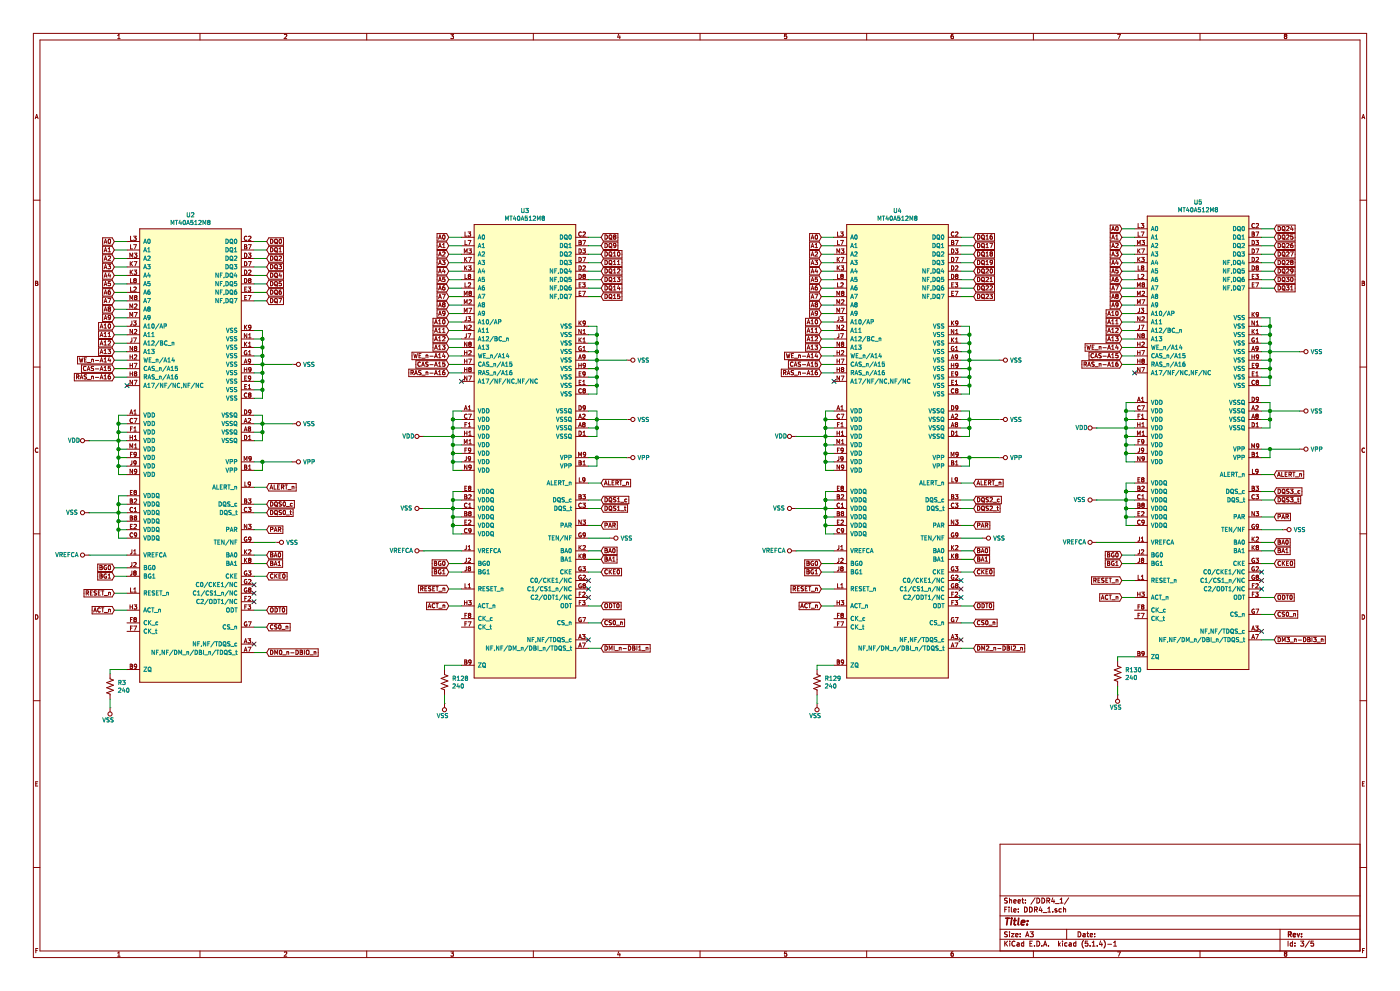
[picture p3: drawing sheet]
EESchema Schematic File Version 4
LIBS:DDR4_4Gb-cache
EELAYER 30 0
EELAYER END
$Descr A3 16535 11693
encoding utf-8
Sheet 3 5
Title ""
Date ""
Rev ""
Comp ""
Comment1 ""
Comment2 ""
Comment3 ""
Comment4 ""
$EndDescr
$Comp
L DDR4:MT40A512M8 U2
U 1 1
P 2250 5400
F 0 "U2" H 2250 8265 50  0000 C CNN
F 1 "MT40A512M8" H 2250 8174 50  0000 C CNN
F 2 "DDR4_4Gb:BGA-117_9x13_9.0x10.5mm" H 2600 2650 50  0001 C CNN
F 3 "" H 2600 2650 50  0001 C CNN
	1    2250 5400
	1    0    0    -1  
$EndComp
Wire Wire Line
	1300 7950 1300 7900
Wire Wire Line
	1300 7900 1500 7900
Wire Wire Line
	1300 8350 1300 8250
Text GLabel 1350 7000 0    50   Input ~ 0
RESET_n
Wire Wire Line
	1350 7000 1500 7000
Wire Wire Line
	1050 5200 1400 5200
Wire Wire Line
	1400 5200 1400 5100
Wire Wire Line
	1400 4900 1500 4900
Wire Wire Line
	1500 5600 1400 5600
Wire Wire Line
	1400 5600 1400 5500
Connection ~ 1400 5200
Wire Wire Line
	1500 5000 1400 5000
Connection ~ 1400 5000
Wire Wire Line
	1400 5000 1400 4900
Wire Wire Line
	1500 5100 1400 5100
Connection ~ 1400 5100
Wire Wire Line
	1400 5100 1400 5000
Wire Wire Line
	1500 5200 1400 5200
Wire Wire Line
	1500 5300 1400 5300
Connection ~ 1400 5300
Wire Wire Line
	1400 5300 1400 5200
Wire Wire Line
	1500 5400 1400 5400
Connection ~ 1400 5400
Wire Wire Line
	1400 5400 1400 5300
Wire Wire Line
	1500 5500 1400 5500
Connection ~ 1400 5500
Wire Wire Line
	1400 5500 1400 5400
Wire Wire Line
	1050 6050 1400 6050
Wire Wire Line
	1400 6050 1400 5950
Connection ~ 1400 6050
Wire Wire Line
	1500 5850 1400 5850
Wire Wire Line
	1500 5950 1400 5950
Connection ~ 1400 5950
Wire Wire Line
	1400 5950 1400 5850
Wire Wire Line
	1500 6050 1400 6050
Wire Wire Line
	1500 6150 1400 6150
Connection ~ 1400 6150
Wire Wire Line
	1400 6150 1400 6050
Wire Wire Line
	1500 6250 1400 6250
Connection ~ 1400 6250
Wire Wire Line
	1400 6250 1400 6150
Wire Wire Line
	1500 6350 1400 6350
Wire Wire Line
	1400 6350 1400 6250
Wire Wire Line
	3450 4300 3100 4300
Wire Wire Line
	3100 4200 3100 4100
Wire Wire Line
	3100 3900 3000 3900
Wire Wire Line
	3000 4600 3100 4600
Wire Wire Line
	3100 4600 3100 4500
Connection ~ 3100 4200
Wire Wire Line
	3000 4000 3100 4000
Connection ~ 3100 4000
Wire Wire Line
	3100 4000 3100 3900
Wire Wire Line
	3000 4100 3100 4100
Connection ~ 3100 4100
Wire Wire Line
	3100 4100 3100 4000
Wire Wire Line
	3000 4200 3100 4200
Wire Wire Line
	3000 4300 3100 4300
Connection ~ 3100 4300
Wire Wire Line
	3100 4300 3100 4200
Wire Wire Line
	3000 4400 3100 4400
Connection ~ 3100 4400
Wire Wire Line
	3000 4500 3100 4500
Connection ~ 3100 4500
Wire Wire Line
	3100 4500 3100 4400
Wire Wire Line
	3100 4700 3100 4600
Connection ~ 3100 4600
Wire Wire Line
	3000 4700 3100 4700
Wire Wire Line
	3000 4900 3100 4900
Wire Wire Line
	3100 4900 3100 5000
Wire Wire Line
	3100 5200 3000 5200
Wire Wire Line
	3000 5100 3100 5100
Connection ~ 3100 5100
Wire Wire Line
	3100 5100 3100 5200
Wire Wire Line
	3000 5000 3100 5000
Connection ~ 3100 5000
Wire Wire Line
	3100 5000 3100 5100
Wire Wire Line
	3450 5000 3100 5000
Text GLabel 3150 5750 2    50   Input ~ 0
ALERT_n
Wire Wire Line
	3150 5750 3000 5750
Text GLabel 3150 6250 2    50   Input ~ 0
PAR
Wire Wire Line
	3150 6250 3000 6250
Text GLabel 1350 7200 0    50   Input ~ 0
ACT_n
Wire Wire Line
	1350 7200 1500 7200
Wire Wire Line
	3000 5450 3100 5450
Wire Wire Line
	3000 5550 3100 5550
Wire Wire Line
	3100 5550 3100 5450
Connection ~ 3100 5450
NoConn ~ 1500 4550
Text GLabel 1350 2850 0    50   Input ~ 0
A0
Wire Wire Line
	1350 2850 1500 2850
Text GLabel 1350 2950 0    50   Input ~ 0
A1
Wire Wire Line
	1350 2950 1500 2950
Text GLabel 1350 3050 0    50   Input ~ 0
A2
Wire Wire Line
	1350 3050 1500 3050
Text GLabel 1350 3150 0    50   Input ~ 0
A3
Wire Wire Line
	1350 3150 1500 3150
Text GLabel 1350 3250 0    50   Input ~ 0
A4
Wire Wire Line
	1350 3250 1500 3250
Text GLabel 1350 3350 0    50   Input ~ 0
A5
Wire Wire Line
	1350 3350 1500 3350
Text GLabel 1350 3450 0    50   Input ~ 0
A6
Wire Wire Line
	1350 3450 1500 3450
Text GLabel 1350 3550 0    50   Input ~ 0
A7
Wire Wire Line
	1350 3550 1500 3550
Text GLabel 1350 3650 0    50   Input ~ 0
A8
Wire Wire Line
	1350 3650 1500 3650
Text GLabel 1350 3750 0    50   Input ~ 0
A9
Wire Wire Line
	1350 3750 1500 3750
Text GLabel 1350 3850 0    50   Input ~ 0
A10
Wire Wire Line
	1350 3850 1500 3850
Text GLabel 1350 3950 0    50   Input ~ 0
A11
Wire Wire Line
	1350 3950 1500 3950
Text GLabel 1350 4050 0    50   Input ~ 0
A12
Wire Wire Line
	1350 4050 1500 4050
Text GLabel 1350 4150 0    50   Input ~ 0
A13
Wire Wire Line
	1350 4150 1500 4150
Text GLabel 1350 4250 0    50   Input ~ 0
WE_n-A14
Wire Wire Line
	1350 4250 1500 4250
Text GLabel 1350 4350 0    50   Input ~ 0
CAS-A15
Wire Wire Line
	1350 4350 1500 4350
Text GLabel 1350 4450 0    50   Input ~ 0
RAS_n-A16
Wire Wire Line
	1350 4450 1500 4450
Text GLabel 1350 6700 0    50   Input ~ 0
BG0
Wire Wire Line
	1350 6700 1500 6700
Text GLabel 1350 6800 0    50   Input ~ 0
BG1
Wire Wire Line
	1350 6800 1500 6800
Text GLabel 3150 6550 2    50   Input ~ 0
BA0
Wire Wire Line
	3150 6550 3000 6550
Text GLabel 3150 6650 2    50   Input ~ 0
BA1
Wire Wire Line
	3150 6650 3000 6650
Text GLabel 3150 6800 2    50   Input ~ 0
CKE0
Wire Wire Line
	3150 6800 3000 6800
NoConn ~ 3000 6900
NoConn ~ 3000 7000
NoConn ~ 3000 7100
Text GLabel 3150 7200 2    50   Input ~ 0
ODT0
Wire Wire Line
	3150 7200 3000 7200
Text GLabel 3150 7400 2    50   Input ~ 0
CS0_n
Wire Wire Line
	3150 7400 3000 7400
NoConn ~ 3000 7600
Text GLabel 3150 3150 2    50   Input ~ 0
DQ3
Text GLabel 3150 3550 2    50   Input ~ 0
DQ7
Text GLabel 3150 2950 2    50   Input ~ 0
DQ1
Text GLabel 3150 3350 2    50   Input ~ 0
DQ5
Text GLabel 3150 3050 2    50   Input ~ 0
DQ2
Text GLabel 3150 3450 2    50   Input ~ 0
DQ6
Text GLabel 3150 2850 2    50   Input ~ 0
DQ0
Text GLabel 3150 3250 2    50   Input ~ 0
DQ4
Wire Wire Line
	3150 2850 3000 2850
Wire Wire Line
	3150 2950 3000 2950
Wire Wire Line
	3000 3050 3150 3050
Wire Wire Line
	3150 3150 3000 3150
Wire Wire Line
	3000 3250 3150 3250
Wire Wire Line
	3000 3350 3150 3350
Wire Wire Line
	3000 3450 3150 3450
Wire Wire Line
	3150 3550 3000 3550
Wire Wire Line
	3250 6400 3000 6400
Wire Wire Line
	3100 4300 3100 4400
Text GLabel 3150 5950 2    50   Input ~ 0
DQS0_c
Wire Wire Line
	3000 5950 3150 5950
Wire Wire Line
	3000 6050 3150 6050
Text GLabel 3150 6050 2    50   Input ~ 0
DQS0_t
Wire Wire Line
	3000 7700 3150 7700
$Comp
L DDR4:R R3
U 1 1
P 1300 8100
F 0 "R3" V 1254 8188 50  0000 L CNN
F 1 "240" V 1345 8188 50  0000 L CNN
F 2 "" H 1300 8000 50  0001 C CNN
F 3 "" H 1300 8000 50  0001 C CNN
	1    1300 8100
	0    1    1    0   
$EndComp
$Comp
L DDR4:VSS #U0109
U 1 1
P 3450 4300
F 0 "#U0109" H 3450 4100 50  0001 C CNN
F 1 "VSS" V 3450 4428 50  0000 L CNN
F 2 "" H 3450 4100 50  0001 C CNN
F 3 "" H 3450 4100 50  0001 C CNN
	1    3450 4300
	0    1    1    0   
$EndComp
$Comp
L DDR4:VSS #U0110
U 1 1
P 3450 5000
F 0 "#U0110" H 3450 4800 50  0001 C CNN
F 1 "VSS" V 3450 5128 50  0000 L CNN
F 2 "" H 3450 4800 50  0001 C CNN
F 3 "" H 3450 4800 50  0001 C CNN
	1    3450 5000
	0    1    1    0   
$EndComp
$Comp
L DDR4:VSS #U0111
U 1 1
P 1300 8350
F 0 "#U0111" H 1300 8150 50  0001 C CNN
F 1 "VSS" H 1250 8500 50  0000 L CNN
F 2 "" H 1300 8150 50  0001 C CNN
F 3 "" H 1300 8150 50  0001 C CNN
	1    1300 8350
	-1   0    0    1   
$EndComp
$Comp
L DDR4:VDD #U0112
U 1 1
P 1050 5200
F 0 "#U0112" H 1050 5050 50  0001 C CNN
F 1 "VDD" V 1050 5450 50  0000 R CNN
F 2 "" H 1050 5050 50  0001 C CNN
F 3 "" H 1050 5050 50  0001 C CNN
	1    1050 5200
	0    -1   -1   0   
$EndComp
$Comp
L DDR4:VSS #U0113
U 1 1
P 1050 6050
F 0 "#U0113" H 1050 5850 50  0001 C CNN
F 1 "VSS" V 1050 6178 50  0000 L CNN
F 2 "" H 1050 5850 50  0001 C CNN
F 3 "" H 1050 5850 50  0001 C CNN
	1    1050 6050
	0    -1   -1   0   
$EndComp
$Comp
L DDR4:VREFCA #U0114
U 1 1
P 1050 6550
F 0 "#U0114" H 1050 6350 50  0001 C CNN
F 1 "VREFCA" V 1050 6950 50  0000 R CNN
F 2 "" H 1050 6350 50  0001 C CNN
F 3 "" H 1050 6350 50  0001 C CNN
	1    1050 6550
	0    -1   -1   0   
$EndComp
Wire Wire Line
	1050 6550 1500 6550
$Comp
L DDR4:VPP #U0115
U 1 1
P 3450 5450
F 0 "#U0115" H 3450 5250 50  0001 C CNN
F 1 "VPP" V 3450 5578 50  0000 L CNN
F 2 "" H 3450 5250 50  0001 C CNN
F 3 "" H 3450 5250 50  0001 C CNN
	1    3450 5450
	0    1    1    0   
$EndComp
Wire Wire Line
	3100 5450 3450 5450
$Comp
L DDR4:VSS #PWR0101
U 1 1
P 3250 6400
F 0 "#PWR0101" H 3050 6250 50  0001 C CNN
F 1 "VSS" V 3250 6528 50  0000 L CNN
F 2 "" H 3250 6400 50  0001 C CNN
F 3 "" H 3250 6400 50  0001 C CNN
	1    3250 6400
	0    1    1    0   
$EndComp
$Comp
L DDR4:MT40A512M8 U3
U 1 1
P 6200 5350
F 0 "U3" H 6200 8215 50  0000 C CNN
F 1 "MT40A512M8" H 6200 8124 50  0000 C CNN
F 2 "DDR4_4Gb:BGA-117_9x13_9.0x10.5mm" H 6550 2600 50  0001 C CNN
F 3 "" H 6550 2600 50  0001 C CNN
	1    6200 5350
	1    0    0    -1  
$EndComp
Wire Wire Line
	5250 7900 5250 7850
Wire Wire Line
	5250 7850 5450 7850
Wire Wire Line
	5250 8300 5250 8200
Text GLabel 5300 6950 0    50   Input ~ 0
RESET_n
Wire Wire Line
	5300 6950 5450 6950
Wire Wire Line
	5000 5150 5350 5150
Wire Wire Line
	5350 5150 5350 5050
Wire Wire Line
	5350 4850 5450 4850
Wire Wire Line
	5450 5550 5350 5550
Wire Wire Line
	5350 5550 5350 5450
Connection ~ 5350 5150
Wire Wire Line
	5450 4950 5350 4950
Connection ~ 5350 4950
Wire Wire Line
	5350 4950 5350 4850
Wire Wire Line
	5450 5050 5350 5050
Connection ~ 5350 5050
Wire Wire Line
	5350 5050 5350 4950
Wire Wire Line
	5450 5150 5350 5150
Wire Wire Line
	5450 5250 5350 5250
Connection ~ 5350 5250
Wire Wire Line
	5350 5250 5350 5150
Wire Wire Line
	5450 5350 5350 5350
Connection ~ 5350 5350
Wire Wire Line
	5350 5350 5350 5250
Wire Wire Line
	5450 5450 5350 5450
Connection ~ 5350 5450
Wire Wire Line
	5350 5450 5350 5350
Wire Wire Line
	5000 6000 5350 6000
Wire Wire Line
	5350 6000 5350 5900
Connection ~ 5350 6000
Wire Wire Line
	5450 5800 5350 5800
Wire Wire Line
	5450 5900 5350 5900
Connection ~ 5350 5900
Wire Wire Line
	5350 5900 5350 5800
Wire Wire Line
	5450 6000 5350 6000
Wire Wire Line
	5450 6100 5350 6100
Connection ~ 5350 6100
Wire Wire Line
	5350 6100 5350 6000
Wire Wire Line
	5450 6200 5350 6200
Connection ~ 5350 6200
Wire Wire Line
	5350 6200 5350 6100
Wire Wire Line
	5450 6300 5350 6300
Wire Wire Line
	5350 6300 5350 6200
Wire Wire Line
	7400 4250 7050 4250
Wire Wire Line
	7050 4150 7050 4050
Wire Wire Line
	7050 3850 6950 3850
Wire Wire Line
	6950 4550 7050 4550
Wire Wire Line
	7050 4550 7050 4450
Connection ~ 7050 4150
Wire Wire Line
	6950 3950 7050 3950
Connection ~ 7050 3950
Wire Wire Line
	7050 3950 7050 3850
Wire Wire Line
	6950 4050 7050 4050
Connection ~ 7050 4050
Wire Wire Line
	7050 4050 7050 3950
Wire Wire Line
	6950 4150 7050 4150
Wire Wire Line
	6950 4250 7050 4250
Connection ~ 7050 4250
Wire Wire Line
	7050 4250 7050 4150
Wire Wire Line
	6950 4350 7050 4350
Connection ~ 7050 4350
Wire Wire Line
	6950 4450 7050 4450
Connection ~ 7050 4450
Wire Wire Line
	7050 4450 7050 4350
Wire Wire Line
	7050 4650 7050 4550
Connection ~ 7050 4550
Wire Wire Line
	6950 4650 7050 4650
Wire Wire Line
	6950 4850 7050 4850
Wire Wire Line
	7050 4850 7050 4950
Wire Wire Line
	7050 5150 6950 5150
Wire Wire Line
	6950 5050 7050 5050
Connection ~ 7050 5050
Wire Wire Line
	7050 5050 7050 5150
Wire Wire Line
	6950 4950 7050 4950
Connection ~ 7050 4950
Wire Wire Line
	7050 4950 7050 5050
Wire Wire Line
	7400 4950 7050 4950
Text GLabel 7100 5700 2    50   Input ~ 0
ALERT_n
Wire Wire Line
	7100 5700 6950 5700
Text GLabel 7100 6200 2    50   Input ~ 0
PAR
Wire Wire Line
	7100 6200 6950 6200
Text GLabel 5300 7150 0    50   Input ~ 0
ACT_n
Wire Wire Line
	5300 7150 5450 7150
Wire Wire Line
	6950 5400 7050 5400
Wire Wire Line
	6950 5500 7050 5500
Wire Wire Line
	7050 5500 7050 5400
Connection ~ 7050 5400
NoConn ~ 5450 4500
Text GLabel 5300 2800 0    50   Input ~ 0
A0
Wire Wire Line
	5300 2800 5450 2800
Text GLabel 5300 2900 0    50   Input ~ 0
A1
Wire Wire Line
	5300 2900 5450 2900
Text GLabel 5300 3000 0    50   Input ~ 0
A2
Wire Wire Line
	5300 3000 5450 3000
Text GLabel 5300 3100 0    50   Input ~ 0
A3
Wire Wire Line
	5300 3100 5450 3100
Text GLabel 5300 3200 0    50   Input ~ 0
A4
Wire Wire Line
	5300 3200 5450 3200
Text GLabel 5300 3300 0    50   Input ~ 0
A5
Wire Wire Line
	5300 3300 5450 3300
Text GLabel 5300 3400 0    50   Input ~ 0
A6
Wire Wire Line
	5300 3400 5450 3400
Text GLabel 5300 3500 0    50   Input ~ 0
A7
Wire Wire Line
	5300 3500 5450 3500
Text GLabel 5300 3600 0    50   Input ~ 0
A8
Wire Wire Line
	5300 3600 5450 3600
Text GLabel 5300 3700 0    50   Input ~ 0
A9
Wire Wire Line
	5300 3700 5450 3700
Text GLabel 5300 3800 0    50   Input ~ 0
A10
Wire Wire Line
	5300 3800 5450 3800
Text GLabel 5300 3900 0    50   Input ~ 0
A11
Wire Wire Line
	5300 3900 5450 3900
Text GLabel 5300 4000 0    50   Input ~ 0
A12
Wire Wire Line
	5300 4000 5450 4000
Text GLabel 5300 4100 0    50   Input ~ 0
A13
Wire Wire Line
	5300 4100 5450 4100
Text GLabel 5300 4200 0    50   Input ~ 0
WE_n-A14
Wire Wire Line
	5300 4200 5450 4200
Text GLabel 5300 4300 0    50   Input ~ 0
CAS-A15
Wire Wire Line
	5300 4300 5450 4300
Text GLabel 5300 4400 0    50   Input ~ 0
RAS_n-A16
Wire Wire Line
	5300 4400 5450 4400
Text GLabel 5300 6650 0    50   Input ~ 0
BG0
Wire Wire Line
	5300 6650 5450 6650
Text GLabel 5300 6750 0    50   Input ~ 0
BG1
Wire Wire Line
	5300 6750 5450 6750
Text GLabel 7100 6500 2    50   Input ~ 0
BA0
Wire Wire Line
	7100 6500 6950 6500
Text GLabel 7100 6600 2    50   Input ~ 0
BA1
Wire Wire Line
	7100 6600 6950 6600
Text GLabel 7100 6750 2    50   Input ~ 0
CKE0
Wire Wire Line
	7100 6750 6950 6750
NoConn ~ 6950 6850
NoConn ~ 6950 6950
NoConn ~ 6950 7050
Text GLabel 7100 7150 2    50   Input ~ 0
ODT0
Wire Wire Line
	7100 7150 6950 7150
Text GLabel 7100 7350 2    50   Input ~ 0
CS0_n
Wire Wire Line
	7100 7350 6950 7350
NoConn ~ 6950 7550
Wire Wire Line
	7100 2800 6950 2800
Wire Wire Line
	7100 2900 6950 2900
Wire Wire Line
	6950 3000 7100 3000
Wire Wire Line
	7100 3100 6950 3100
Wire Wire Line
	6950 3200 7100 3200
Wire Wire Line
	6950 3300 7100 3300
Wire Wire Line
	6950 3400 7100 3400
Wire Wire Line
	7100 3500 6950 3500
Wire Wire Line
	7200 6350 6950 6350
Wire Wire Line
	7050 4250 7050 4350
Wire Wire Line
	6950 5900 7100 5900
Wire Wire Line
	6950 6000 7100 6000
Wire Wire Line
	6950 7650 7100 7650
$Comp
L DDR4:R R128
U 1 1
P 5250 8050
F 0 "R128" V 5204 8138 50  0000 L CNN
F 1 "240" V 5295 8138 50  0000 L CNN
F 2 "" H 5250 7950 50  0001 C CNN
F 3 "" H 5250 7950 50  0001 C CNN
	1    5250 8050
	0    1    1    0   
$EndComp
$Comp
L DDR4:VSS #U0116
U 1 1
P 7400 4250
F 0 "#U0116" H 7400 4050 50  0001 C CNN
F 1 "VSS" V 7400 4378 50  0000 L CNN
F 2 "" H 7400 4050 50  0001 C CNN
F 3 "" H 7400 4050 50  0001 C CNN
	1    7400 4250
	0    1    1    0   
$EndComp
$Comp
L DDR4:VSS #U0117
U 1 1
P 7400 4950
F 0 "#U0117" H 7400 4750 50  0001 C CNN
F 1 "VSS" V 7400 5078 50  0000 L CNN
F 2 "" H 7400 4750 50  0001 C CNN
F 3 "" H 7400 4750 50  0001 C CNN
	1    7400 4950
	0    1    1    0   
$EndComp
$Comp
L DDR4:VSS #U0118
U 1 1
P 5250 8300
F 0 "#U0118" H 5250 8100 50  0001 C CNN
F 1 "VSS" H 5200 8450 50  0000 L CNN
F 2 "" H 5250 8100 50  0001 C CNN
F 3 "" H 5250 8100 50  0001 C CNN
	1    5250 8300
	-1   0    0    1   
$EndComp
$Comp
L DDR4:VDD #U0119
U 1 1
P 5000 5150
F 0 "#U0119" H 5000 5000 50  0001 C CNN
F 1 "VDD" V 5000 5400 50  0000 R CNN
F 2 "" H 5000 5000 50  0001 C CNN
F 3 "" H 5000 5000 50  0001 C CNN
	1    5000 5150
	0    -1   -1   0   
$EndComp
$Comp
L DDR4:VSS #U0120
U 1 1
P 5000 6000
F 0 "#U0120" H 5000 5800 50  0001 C CNN
F 1 "VSS" V 5000 6128 50  0000 L CNN
F 2 "" H 5000 5800 50  0001 C CNN
F 3 "" H 5000 5800 50  0001 C CNN
	1    5000 6000
	0    -1   -1   0   
$EndComp
$Comp
L DDR4:VREFCA #U0121
U 1 1
P 5000 6500
F 0 "#U0121" H 5000 6300 50  0001 C CNN
F 1 "VREFCA" V 5000 6900 50  0000 R CNN
F 2 "" H 5000 6300 50  0001 C CNN
F 3 "" H 5000 6300 50  0001 C CNN
	1    5000 6500
	0    -1   -1   0   
$EndComp
Wire Wire Line
	5000 6500 5450 6500
$Comp
L DDR4:VPP #U0122
U 1 1
P 7400 5400
F 0 "#U0122" H 7400 5200 50  0001 C CNN
F 1 "VPP" V 7400 5528 50  0000 L CNN
F 2 "" H 7400 5200 50  0001 C CNN
F 3 "" H 7400 5200 50  0001 C CNN
	1    7400 5400
	0    1    1    0   
$EndComp
Wire Wire Line
	7050 5400 7400 5400
$Comp
L DDR4:VSS #PWR0105
U 1 1
P 7200 6350
F 0 "#PWR0105" H 7000 6200 50  0001 C CNN
F 1 "VSS" V 7200 6478 50  0000 L CNN
F 2 "" H 7200 6350 50  0001 C CNN
F 3 "" H 7200 6350 50  0001 C CNN
	1    7200 6350
	0    1    1    0   
$EndComp
Text GLabel 7100 3100 2    50   Input ~ 0
DQ11
Text GLabel 7100 3500 2    50   Input ~ 0
DQ15
Text GLabel 7100 2900 2    50   Input ~ 0
DQ9
Text GLabel 7100 3300 2    50   Input ~ 0
DQ13
Text GLabel 7100 3000 2    50   Input ~ 0
DQ10
Text GLabel 7100 3400 2    50   Input ~ 0
DQ14
Text GLabel 7100 2800 2    50   Input ~ 0
DQ8
Text GLabel 7100 3200 2    50   Input ~ 0
DQ12
Text GLabel 7100 6000 2    50   Input ~ 0
DQS1_t
Text GLabel 7100 5900 2    50   Input ~ 0
DQS1_c
Text GLabel 3150 7700 2    50   Input ~ 0
DM0_n-DBIO_n
Text GLabel 7100 7650 2    50   Input ~ 0
DMI_n-DBI1_n
$Comp
L DDR4:MT40A512M8 U4
U 1 1
P 10600 5350
F 0 "U4" H 10600 8215 50  0000 C CNN
F 1 "MT40A512M8" H 10600 8124 50  0000 C CNN
F 2 "DDR4_4Gb:BGA-117_9x13_9.0x10.5mm" H 10950 2600 50  0001 C CNN
F 3 "" H 10950 2600 50  0001 C CNN
	1    10600 5350
	1    0    0    -1  
$EndComp
Wire Wire Line
	9650 7900 9650 7850
Wire Wire Line
	9650 7850 9850 7850
Wire Wire Line
	9650 8300 9650 8200
Text GLabel 9700 6950 0    50   Input ~ 0
RESET_n
Wire Wire Line
	9700 6950 9850 6950
Wire Wire Line
	9400 5150 9750 5150
Wire Wire Line
	9750 5150 9750 5050
Wire Wire Line
	9750 4850 9850 4850
Wire Wire Line
	9850 5550 9750 5550
Wire Wire Line
	9750 5550 9750 5450
Connection ~ 9750 5150
Wire Wire Line
	9850 4950 9750 4950
Connection ~ 9750 4950
Wire Wire Line
	9750 4950 9750 4850
Wire Wire Line
	9850 5050 9750 5050
Connection ~ 9750 5050
Wire Wire Line
	9750 5050 9750 4950
Wire Wire Line
	9850 5150 9750 5150
Wire Wire Line
	9850 5250 9750 5250
Connection ~ 9750 5250
Wire Wire Line
	9750 5250 9750 5150
Wire Wire Line
	9850 5350 9750 5350
Connection ~ 9750 5350
Wire Wire Line
	9750 5350 9750 5250
Wire Wire Line
	9850 5450 9750 5450
Connection ~ 9750 5450
Wire Wire Line
	9750 5450 9750 5350
Wire Wire Line
	9400 6000 9750 6000
Wire Wire Line
	9750 6000 9750 5900
Connection ~ 9750 6000
Wire Wire Line
	9850 5800 9750 5800
Wire Wire Line
	9850 5900 9750 5900
Connection ~ 9750 5900
Wire Wire Line
	9750 5900 9750 5800
Wire Wire Line
	9850 6000 9750 6000
Wire Wire Line
	9850 6100 9750 6100
Connection ~ 9750 6100
Wire Wire Line
	9750 6100 9750 6000
Wire Wire Line
	9850 6200 9750 6200
Connection ~ 9750 6200
Wire Wire Line
	9750 6200 9750 6100
Wire Wire Line
	9850 6300 9750 6300
Wire Wire Line
	9750 6300 9750 6200
Wire Wire Line
	11800 4250 11450 4250
Wire Wire Line
	11450 4150 11450 4050
Wire Wire Line
	11450 3850 11350 3850
Wire Wire Line
	11350 4550 11450 4550
Wire Wire Line
	11450 4550 11450 4450
Connection ~ 11450 4150
Wire Wire Line
	11350 3950 11450 3950
Connection ~ 11450 3950
Wire Wire Line
	11450 3950 11450 3850
Wire Wire Line
	11350 4050 11450 4050
Connection ~ 11450 4050
Wire Wire Line
	11450 4050 11450 3950
Wire Wire Line
	11350 4150 11450 4150
Wire Wire Line
	11350 4250 11450 4250
Connection ~ 11450 4250
Wire Wire Line
	11450 4250 11450 4150
Wire Wire Line
	11350 4350 11450 4350
Connection ~ 11450 4350
Wire Wire Line
	11350 4450 11450 4450
Connection ~ 11450 4450
Wire Wire Line
	11450 4450 11450 4350
Wire Wire Line
	11450 4650 11450 4550
Connection ~ 11450 4550
Wire Wire Line
	11350 4650 11450 4650
Wire Wire Line
	11350 4850 11450 4850
Wire Wire Line
	11450 4850 11450 4950
Wire Wire Line
	11450 5150 11350 5150
Wire Wire Line
	11350 5050 11450 5050
Connection ~ 11450 5050
Wire Wire Line
	11450 5050 11450 5150
Wire Wire Line
	11350 4950 11450 4950
Connection ~ 11450 4950
Wire Wire Line
	11450 4950 11450 5050
Wire Wire Line
	11800 4950 11450 4950
Text GLabel 11500 5700 2    50   Input ~ 0
ALERT_n
Wire Wire Line
	11500 5700 11350 5700
Text GLabel 11500 6200 2    50   Input ~ 0
PAR
Wire Wire Line
	11500 6200 11350 6200
Text GLabel 9700 7150 0    50   Input ~ 0
ACT_n
Wire Wire Line
	9700 7150 9850 7150
Wire Wire Line
	11350 5400 11450 5400
Wire Wire Line
	11350 5500 11450 5500
Wire Wire Line
	11450 5500 11450 5400
Connection ~ 11450 5400
NoConn ~ 9850 4500
Text GLabel 9700 2800 0    50   Input ~ 0
A0
Wire Wire Line
	9700 2800 9850 2800
Text GLabel 9700 2900 0    50   Input ~ 0
A1
Wire Wire Line
	9700 2900 9850 2900
Text GLabel 9700 3000 0    50   Input ~ 0
A2
Wire Wire Line
	9700 3000 9850 3000
Text GLabel 9700 3100 0    50   Input ~ 0
A3
Wire Wire Line
	9700 3100 9850 3100
Text GLabel 9700 3200 0    50   Input ~ 0
A4
Wire Wire Line
	9700 3200 9850 3200
Text GLabel 9700 3300 0    50   Input ~ 0
A5
Wire Wire Line
	9700 3300 9850 3300
Text GLabel 9700 3400 0    50   Input ~ 0
A6
Wire Wire Line
	9700 3400 9850 3400
Text GLabel 9700 3500 0    50   Input ~ 0
A7
Wire Wire Line
	9700 3500 9850 3500
Text GLabel 9700 3600 0    50   Input ~ 0
A8
Wire Wire Line
	9700 3600 9850 3600
Text GLabel 9700 3700 0    50   Input ~ 0
A9
Wire Wire Line
	9700 3700 9850 3700
Text GLabel 9700 3800 0    50   Input ~ 0
A10
Wire Wire Line
	9700 3800 9850 3800
Text GLabel 9700 3900 0    50   Input ~ 0
A11
Wire Wire Line
	9700 3900 9850 3900
Text GLabel 9700 4000 0    50   Input ~ 0
A12
Wire Wire Line
	9700 4000 9850 4000
Text GLabel 9700 4100 0    50   Input ~ 0
A13
Wire Wire Line
	9700 4100 9850 4100
Text GLabel 9700 4200 0    50   Input ~ 0
WE_n-A14
Wire Wire Line
	9700 4200 9850 4200
Text GLabel 9700 4300 0    50   Input ~ 0
CAS-A15
Wire Wire Line
	9700 4300 9850 4300
Text GLabel 9700 4400 0    50   Input ~ 0
RAS_n-A16
Wire Wire Line
	9700 4400 9850 4400
Text GLabel 9700 6650 0    50   Input ~ 0
BG0
Wire Wire Line
	9700 6650 9850 6650
Text GLabel 9700 6750 0    50   Input ~ 0
BG1
Wire Wire Line
	9700 6750 9850 6750
Text GLabel 11500 6500 2    50   Input ~ 0
BA0
Wire Wire Line
	11500 6500 11350 6500
Text GLabel 11500 6600 2    50   Input ~ 0
BA1
Wire Wire Line
	11500 6600 11350 6600
Text GLabel 11500 6750 2    50   Input ~ 0
CKE0
Wire Wire Line
	11500 6750 11350 6750
NoConn ~ 11350 6850
NoConn ~ 11350 6950
NoConn ~ 11350 7050
Text GLabel 11500 7150 2    50   Input ~ 0
ODT0
Wire Wire Line
	11500 7150 11350 7150
Text GLabel 11500 7350 2    50   Input ~ 0
CS0_n
Wire Wire Line
	11500 7350 11350 7350
NoConn ~ 11350 7550
Wire Wire Line
	11500 2800 11350 2800
Wire Wire Line
	11500 2900 11350 2900
Wire Wire Line
	11350 3000 11500 3000
Wire Wire Line
	11500 3100 11350 3100
Wire Wire Line
	11350 3200 11500 3200
Wire Wire Line
	11350 3300 11500 3300
Wire Wire Line
	11350 3400 11500 3400
Wire Wire Line
	11500 3500 11350 3500
Wire Wire Line
	11600 6350 11350 6350
Wire Wire Line
	11450 4250 11450 4350
Wire Wire Line
	11350 5900 11500 5900
Wire Wire Line
	11350 6000 11500 6000
Wire Wire Line
	11350 7650 11500 7650
$Comp
L DDR4:R R129
U 1 1
P 9650 8050
F 0 "R129" V 9604 8138 50  0000 L CNN
F 1 "240" V 9695 8138 50  0000 L CNN
F 2 "" H 9650 7950 50  0001 C CNN
F 3 "" H 9650 7950 50  0001 C CNN
	1    9650 8050
	0    1    1    0   
$EndComp
$Comp
L DDR4:VSS #U0123
U 1 1
P 11800 4250
F 0 "#U0123" H 11800 4050 50  0001 C CNN
F 1 "VSS" V 11800 4378 50  0000 L CNN
F 2 "" H 11800 4050 50  0001 C CNN
F 3 "" H 11800 4050 50  0001 C CNN
	1    11800 4250
	0    1    1    0   
$EndComp
$Comp
L DDR4:VSS #U0124
U 1 1
P 11800 4950
F 0 "#U0124" H 11800 4750 50  0001 C CNN
F 1 "VSS" V 11800 5078 50  0000 L CNN
F 2 "" H 11800 4750 50  0001 C CNN
F 3 "" H 11800 4750 50  0001 C CNN
	1    11800 4950
	0    1    1    0   
$EndComp
$Comp
L DDR4:VSS #U0125
U 1 1
P 9650 8300
F 0 "#U0125" H 9650 8100 50  0001 C CNN
F 1 "VSS" H 9600 8450 50  0000 L CNN
F 2 "" H 9650 8100 50  0001 C CNN
F 3 "" H 9650 8100 50  0001 C CNN
	1    9650 8300
	-1   0    0    1   
$EndComp
$Comp
L DDR4:VDD #U0126
U 1 1
P 9400 5150
F 0 "#U0126" H 9400 5000 50  0001 C CNN
F 1 "VDD" V 9400 5400 50  0000 R CNN
F 2 "" H 9400 5000 50  0001 C CNN
F 3 "" H 9400 5000 50  0001 C CNN
	1    9400 5150
	0    -1   -1   0   
$EndComp
$Comp
L DDR4:VSS #U0127
U 1 1
P 9400 6000
F 0 "#U0127" H 9400 5800 50  0001 C CNN
F 1 "VSS" V 9400 6128 50  0000 L CNN
F 2 "" H 9400 5800 50  0001 C CNN
F 3 "" H 9400 5800 50  0001 C CNN
	1    9400 6000
	0    -1   -1   0   
$EndComp
$Comp
L DDR4:VREFCA #U0128
U 1 1
P 9400 6500
F 0 "#U0128" H 9400 6300 50  0001 C CNN
F 1 "VREFCA" V 9400 6900 50  0000 R CNN
F 2 "" H 9400 6300 50  0001 C CNN
F 3 "" H 9400 6300 50  0001 C CNN
	1    9400 6500
	0    -1   -1   0   
$EndComp
Wire Wire Line
	9400 6500 9850 6500
$Comp
L DDR4:VPP #U0129
U 1 1
P 11800 5400
F 0 "#U0129" H 11800 5200 50  0001 C CNN
F 1 "VPP" V 11800 5528 50  0000 L CNN
F 2 "" H 11800 5200 50  0001 C CNN
F 3 "" H 11800 5200 50  0001 C CNN
	1    11800 5400
	0    1    1    0   
$EndComp
Wire Wire Line
	11450 5400 11800 5400
$Comp
L DDR4:VSS #PWR0106
U 1 1
P 11600 6350
F 0 "#PWR0106" H 11400 6200 50  0001 C CNN
F 1 "VSS" V 11600 6478 50  0000 L CNN
F 2 "" H 11600 6350 50  0001 C CNN
F 3 "" H 11600 6350 50  0001 C CNN
	1    11600 6350
	0    1    1    0   
$EndComp
$Comp
L DDR4:MT40A512M8 U5
U 1 1
P 14150 5250
F 0 "U5" H 14150 8115 50  0000 C CNN
F 1 "MT40A512M8" H 14150 8024 50  0000 C CNN
F 2 "DDR4_4Gb:BGA-117_9x13_9.0x10.5mm" H 14500 2500 50  0001 C CNN
F 3 "" H 14500 2500 50  0001 C CNN
	1    14150 5250
	1    0    0    -1  
$EndComp
Wire Wire Line
	13200 7800 13200 7750
Wire Wire Line
	13200 7750 13400 7750
Wire Wire Line
	13200 8200 13200 8100
Text GLabel 13250 6850 0    50   Input ~ 0
RESET_n
Wire Wire Line
	13250 6850 13400 6850
Wire Wire Line
	12950 5050 13300 5050
Wire Wire Line
	13300 5050 13300 4950
Wire Wire Line
	13300 4750 13400 4750
Wire Wire Line
	13400 5450 13300 5450
Wire Wire Line
	13300 5450 13300 5350
Connection ~ 13300 5050
Wire Wire Line
	13400 4850 13300 4850
Connection ~ 13300 4850
Wire Wire Line
	13300 4850 13300 4750
Wire Wire Line
	13400 4950 13300 4950
Connection ~ 13300 4950
Wire Wire Line
	13300 4950 13300 4850
Wire Wire Line
	13400 5050 13300 5050
Wire Wire Line
	13400 5150 13300 5150
Connection ~ 13300 5150
Wire Wire Line
	13300 5150 13300 5050
Wire Wire Line
	13400 5250 13300 5250
Connection ~ 13300 5250
Wire Wire Line
	13300 5250 13300 5150
Wire Wire Line
	13400 5350 13300 5350
Connection ~ 13300 5350
Wire Wire Line
	13300 5350 13300 5250
Wire Wire Line
	12950 5900 13300 5900
Wire Wire Line
	13300 5900 13300 5800
Connection ~ 13300 5900
Wire Wire Line
	13400 5700 13300 5700
Wire Wire Line
	13400 5800 13300 5800
Connection ~ 13300 5800
Wire Wire Line
	13300 5800 13300 5700
Wire Wire Line
	13400 5900 13300 5900
Wire Wire Line
	13400 6000 13300 6000
Connection ~ 13300 6000
Wire Wire Line
	13300 6000 13300 5900
Wire Wire Line
	13400 6100 13300 6100
Connection ~ 13300 6100
Wire Wire Line
	13300 6100 13300 6000
Wire Wire Line
	13400 6200 13300 6200
Wire Wire Line
	13300 6200 13300 6100
Wire Wire Line
	15350 4150 15000 4150
Wire Wire Line
	15000 4050 15000 3950
Wire Wire Line
	15000 3750 14900 3750
Wire Wire Line
	14900 4450 15000 4450
Wire Wire Line
	15000 4450 15000 4350
Connection ~ 15000 4050
Wire Wire Line
	14900 3850 15000 3850
Connection ~ 15000 3850
Wire Wire Line
	15000 3850 15000 3750
Wire Wire Line
	14900 3950 15000 3950
Connection ~ 15000 3950
Wire Wire Line
	15000 3950 15000 3850
Wire Wire Line
	14900 4050 15000 4050
Wire Wire Line
	14900 4150 15000 4150
Connection ~ 15000 4150
Wire Wire Line
	15000 4150 15000 4050
Wire Wire Line
	14900 4250 15000 4250
Connection ~ 15000 4250
Wire Wire Line
	14900 4350 15000 4350
Connection ~ 15000 4350
Wire Wire Line
	15000 4350 15000 4250
Wire Wire Line
	15000 4550 15000 4450
Connection ~ 15000 4450
Wire Wire Line
	14900 4550 15000 4550
Wire Wire Line
	14900 4750 15000 4750
Wire Wire Line
	15000 4750 15000 4850
Wire Wire Line
	15000 5050 14900 5050
Wire Wire Line
	14900 4950 15000 4950
Connection ~ 15000 4950
Wire Wire Line
	15000 4950 15000 5050
Wire Wire Line
	14900 4850 15000 4850
Connection ~ 15000 4850
Wire Wire Line
	15000 4850 15000 4950
Wire Wire Line
	15350 4850 15000 4850
Text GLabel 15050 5600 2    50   Input ~ 0
ALERT_n
Wire Wire Line
	15050 5600 14900 5600
Text GLabel 15050 6100 2    50   Input ~ 0
PAR
Wire Wire Line
	15050 6100 14900 6100
Text GLabel 13250 7050 0    50   Input ~ 0
ACT_n
Wire Wire Line
	13250 7050 13400 7050
Wire Wire Line
	14900 5300 15000 5300
Wire Wire Line
	14900 5400 15000 5400
Wire Wire Line
	15000 5400 15000 5300
Connection ~ 15000 5300
NoConn ~ 13400 4400
Text GLabel 13250 2700 0    50   Input ~ 0
A0
Wire Wire Line
	13250 2700 13400 2700
Text GLabel 13250 2800 0    50   Input ~ 0
A1
Wire Wire Line
	13250 2800 13400 2800
Text GLabel 13250 2900 0    50   Input ~ 0
A2
Wire Wire Line
	13250 2900 13400 2900
Text GLabel 13250 3000 0    50   Input ~ 0
A3
Wire Wire Line
	13250 3000 13400 3000
Text GLabel 13250 3100 0    50   Input ~ 0
A4
Wire Wire Line
	13250 3100 13400 3100
Text GLabel 13250 3200 0    50   Input ~ 0
A5
Wire Wire Line
	13250 3200 13400 3200
Text GLabel 13250 3300 0    50   Input ~ 0
A6
Wire Wire Line
	13250 3300 13400 3300
Text GLabel 13250 3400 0    50   Input ~ 0
A7
Wire Wire Line
	13250 3400 13400 3400
Text GLabel 13250 3500 0    50   Input ~ 0
A8
Wire Wire Line
	13250 3500 13400 3500
Text GLabel 13250 3600 0    50   Input ~ 0
A9
Wire Wire Line
	13250 3600 13400 3600
Text GLabel 13250 3700 0    50   Input ~ 0
A10
Wire Wire Line
	13250 3700 13400 3700
Text GLabel 13250 3800 0    50   Input ~ 0
A11
Wire Wire Line
	13250 3800 13400 3800
Text GLabel 13250 3900 0    50   Input ~ 0
A12
Wire Wire Line
	13250 3900 13400 3900
Text GLabel 13250 4000 0    50   Input ~ 0
A13
Wire Wire Line
	13250 4000 13400 4000
Text GLabel 13250 4100 0    50   Input ~ 0
WE_n-A14
Wire Wire Line
	13250 4100 13400 4100
Text GLabel 13250 4200 0    50   Input ~ 0
CAS-A15
Wire Wire Line
	13250 4200 13400 4200
Text GLabel 13250 4300 0    50   Input ~ 0
RAS_n-A16
Wire Wire Line
	13250 4300 13400 4300
Text GLabel 13250 6550 0    50   Input ~ 0
BG0
Wire Wire Line
	13250 6550 13400 6550
Text GLabel 13250 6650 0    50   Input ~ 0
BG1
Wire Wire Line
	13250 6650 13400 6650
Text GLabel 15050 6400 2    50   Input ~ 0
BA0
Wire Wire Line
	15050 6400 14900 6400
Text GLabel 15050 6500 2    50   Input ~ 0
BA1
Wire Wire Line
	15050 6500 14900 6500
Text GLabel 15050 6650 2    50   Input ~ 0
CKE0
Wire Wire Line
	15050 6650 14900 6650
NoConn ~ 14900 6750
NoConn ~ 14900 6850
NoConn ~ 14900 6950
Text GLabel 15050 7050 2    50   Input ~ 0
ODT0
Wire Wire Line
	15050 7050 14900 7050
Text GLabel 15050 7250 2    50   Input ~ 0
CS0_n
Wire Wire Line
	15050 7250 14900 7250
NoConn ~ 14900 7450
Wire Wire Line
	15050 2700 14900 2700
Wire Wire Line
	15050 2800 14900 2800
Wire Wire Line
	14900 2900 15050 2900
Wire Wire Line
	15050 3000 14900 3000
Wire Wire Line
	14900 3100 15050 3100
Wire Wire Line
	14900 3200 15050 3200
Wire Wire Line
	14900 3300 15050 3300
Wire Wire Line
	15050 3400 14900 3400
Wire Wire Line
	15150 6250 14900 6250
Wire Wire Line
	15000 4150 15000 4250
Wire Wire Line
	14900 5800 15050 5800
Wire Wire Line
	14900 5900 15050 5900
Wire Wire Line
	14900 7550 15050 7550
$Comp
L DDR4:R R130
U 1 1
P 13200 7950
F 0 "R130" V 13154 8038 50  0000 L CNN
F 1 "240" V 13245 8038 50  0000 L CNN
F 2 "" H 13200 7850 50  0001 C CNN
F 3 "" H 13200 7850 50  0001 C CNN
	1    13200 7950
	0    1    1    0   
$EndComp
$Comp
L DDR4:VSS #U0130
U 1 1
P 15350 4150
F 0 "#U0130" H 15350 3950 50  0001 C CNN
F 1 "VSS" V 15350 4278 50  0000 L CNN
F 2 "" H 15350 3950 50  0001 C CNN
F 3 "" H 15350 3950 50  0001 C CNN
	1    15350 4150
	0    1    1    0   
$EndComp
$Comp
L DDR4:VSS #U0131
U 1 1
P 15350 4850
F 0 "#U0131" H 15350 4650 50  0001 C CNN
F 1 "VSS" V 15350 4978 50  0000 L CNN
F 2 "" H 15350 4650 50  0001 C CNN
F 3 "" H 15350 4650 50  0001 C CNN
	1    15350 4850
	0    1    1    0   
$EndComp
$Comp
L DDR4:VSS #U0132
U 1 1
P 13200 8200
F 0 "#U0132" H 13200 8000 50  0001 C CNN
F 1 "VSS" H 13150 8350 50  0000 L CNN
F 2 "" H 13200 8000 50  0001 C CNN
F 3 "" H 13200 8000 50  0001 C CNN
	1    13200 8200
	-1   0    0    1   
$EndComp
$Comp
L DDR4:VDD #U0133
U 1 1
P 12950 5050
F 0 "#U0133" H 12950 4900 50  0001 C CNN
F 1 "VDD" V 12950 5300 50  0000 R CNN
F 2 "" H 12950 4900 50  0001 C CNN
F 3 "" H 12950 4900 50  0001 C CNN
	1    12950 5050
	0    -1   -1   0   
$EndComp
$Comp
L DDR4:VSS #U0134
U 1 1
P 12950 5900
F 0 "#U0134" H 12950 5700 50  0001 C CNN
F 1 "VSS" V 12950 6028 50  0000 L CNN
F 2 "" H 12950 5700 50  0001 C CNN
F 3 "" H 12950 5700 50  0001 C CNN
	1    12950 5900
	0    -1   -1   0   
$EndComp
$Comp
L DDR4:VREFCA #U0135
U 1 1
P 12950 6400
F 0 "#U0135" H 12950 6200 50  0001 C CNN
F 1 "VREFCA" V 12950 6800 50  0000 R CNN
F 2 "" H 12950 6200 50  0001 C CNN
F 3 "" H 12950 6200 50  0001 C CNN
	1    12950 6400
	0    -1   -1   0   
$EndComp
Wire Wire Line
	12950 6400 13400 6400
$Comp
L DDR4:VPP #U0136
U 1 1
P 15350 5300
F 0 "#U0136" H 15350 5100 50  0001 C CNN
F 1 "VPP" V 15350 5428 50  0000 L CNN
F 2 "" H 15350 5100 50  0001 C CNN
F 3 "" H 15350 5100 50  0001 C CNN
	1    15350 5300
	0    1    1    0   
$EndComp
Wire Wire Line
	15000 5300 15350 5300
$Comp
L DDR4:VSS #PWR0107
U 1 1
P 15150 6250
F 0 "#PWR0107" H 14950 6100 50  0001 C CNN
F 1 "VSS" V 15150 6378 50  0000 L CNN
F 2 "" H 15150 6250 50  0001 C CNN
F 3 "" H 15150 6250 50  0001 C CNN
	1    15150 6250
	0    1    1    0   
$EndComp
Text GLabel 15050 3000 2    50   Input ~ 0
DQ27
Text GLabel 15050 3400 2    50   Input ~ 0
DQ31
Text GLabel 15050 2800 2    50   Input ~ 0
DQ25
Text GLabel 15050 3200 2    50   Input ~ 0
DQ29
Text GLabel 11500 3100 2    50   Input ~ 0
DQ19
Text GLabel 11500 3500 2    50   Input ~ 0
DQ23
Text GLabel 11500 2900 2    50   Input ~ 0
DQ17
Text GLabel 11500 3300 2    50   Input ~ 0
DQ21
Text GLabel 15050 2900 2    50   Input ~ 0
DQ26
Text GLabel 15050 3300 2    50   Input ~ 0
DQ30
Text GLabel 15050 2700 2    50   Input ~ 0
DQ24
Text GLabel 11500 3000 2    50   Input ~ 0
DQ18
Text GLabel 11500 3400 2    50   Input ~ 0
DQ22
Text GLabel 11500 2800 2    50   Input ~ 0
DQ16
Text GLabel 11500 3200 2    50   Input ~ 0
DQ20
Text GLabel 15050 3100 2    50   Input ~ 0
DQ28
Text GLabel 15050 5900 2    50   Input ~ 0
DQS3_t
Text GLabel 15050 5800 2    50   Input ~ 0
DQS3_c
Text GLabel 11500 6000 2    50   Input ~ 0
DQS2_t
Text GLabel 11500 5900 2    50   Input ~ 0
DQS2_c
Text GLabel 15050 7550 2    50   Input ~ 0
DM3_n-DBI3_n
Text GLabel 11500 7650 2    50   Input ~ 0
DM2_n-DBI2_n
$EndSCHEMATC
